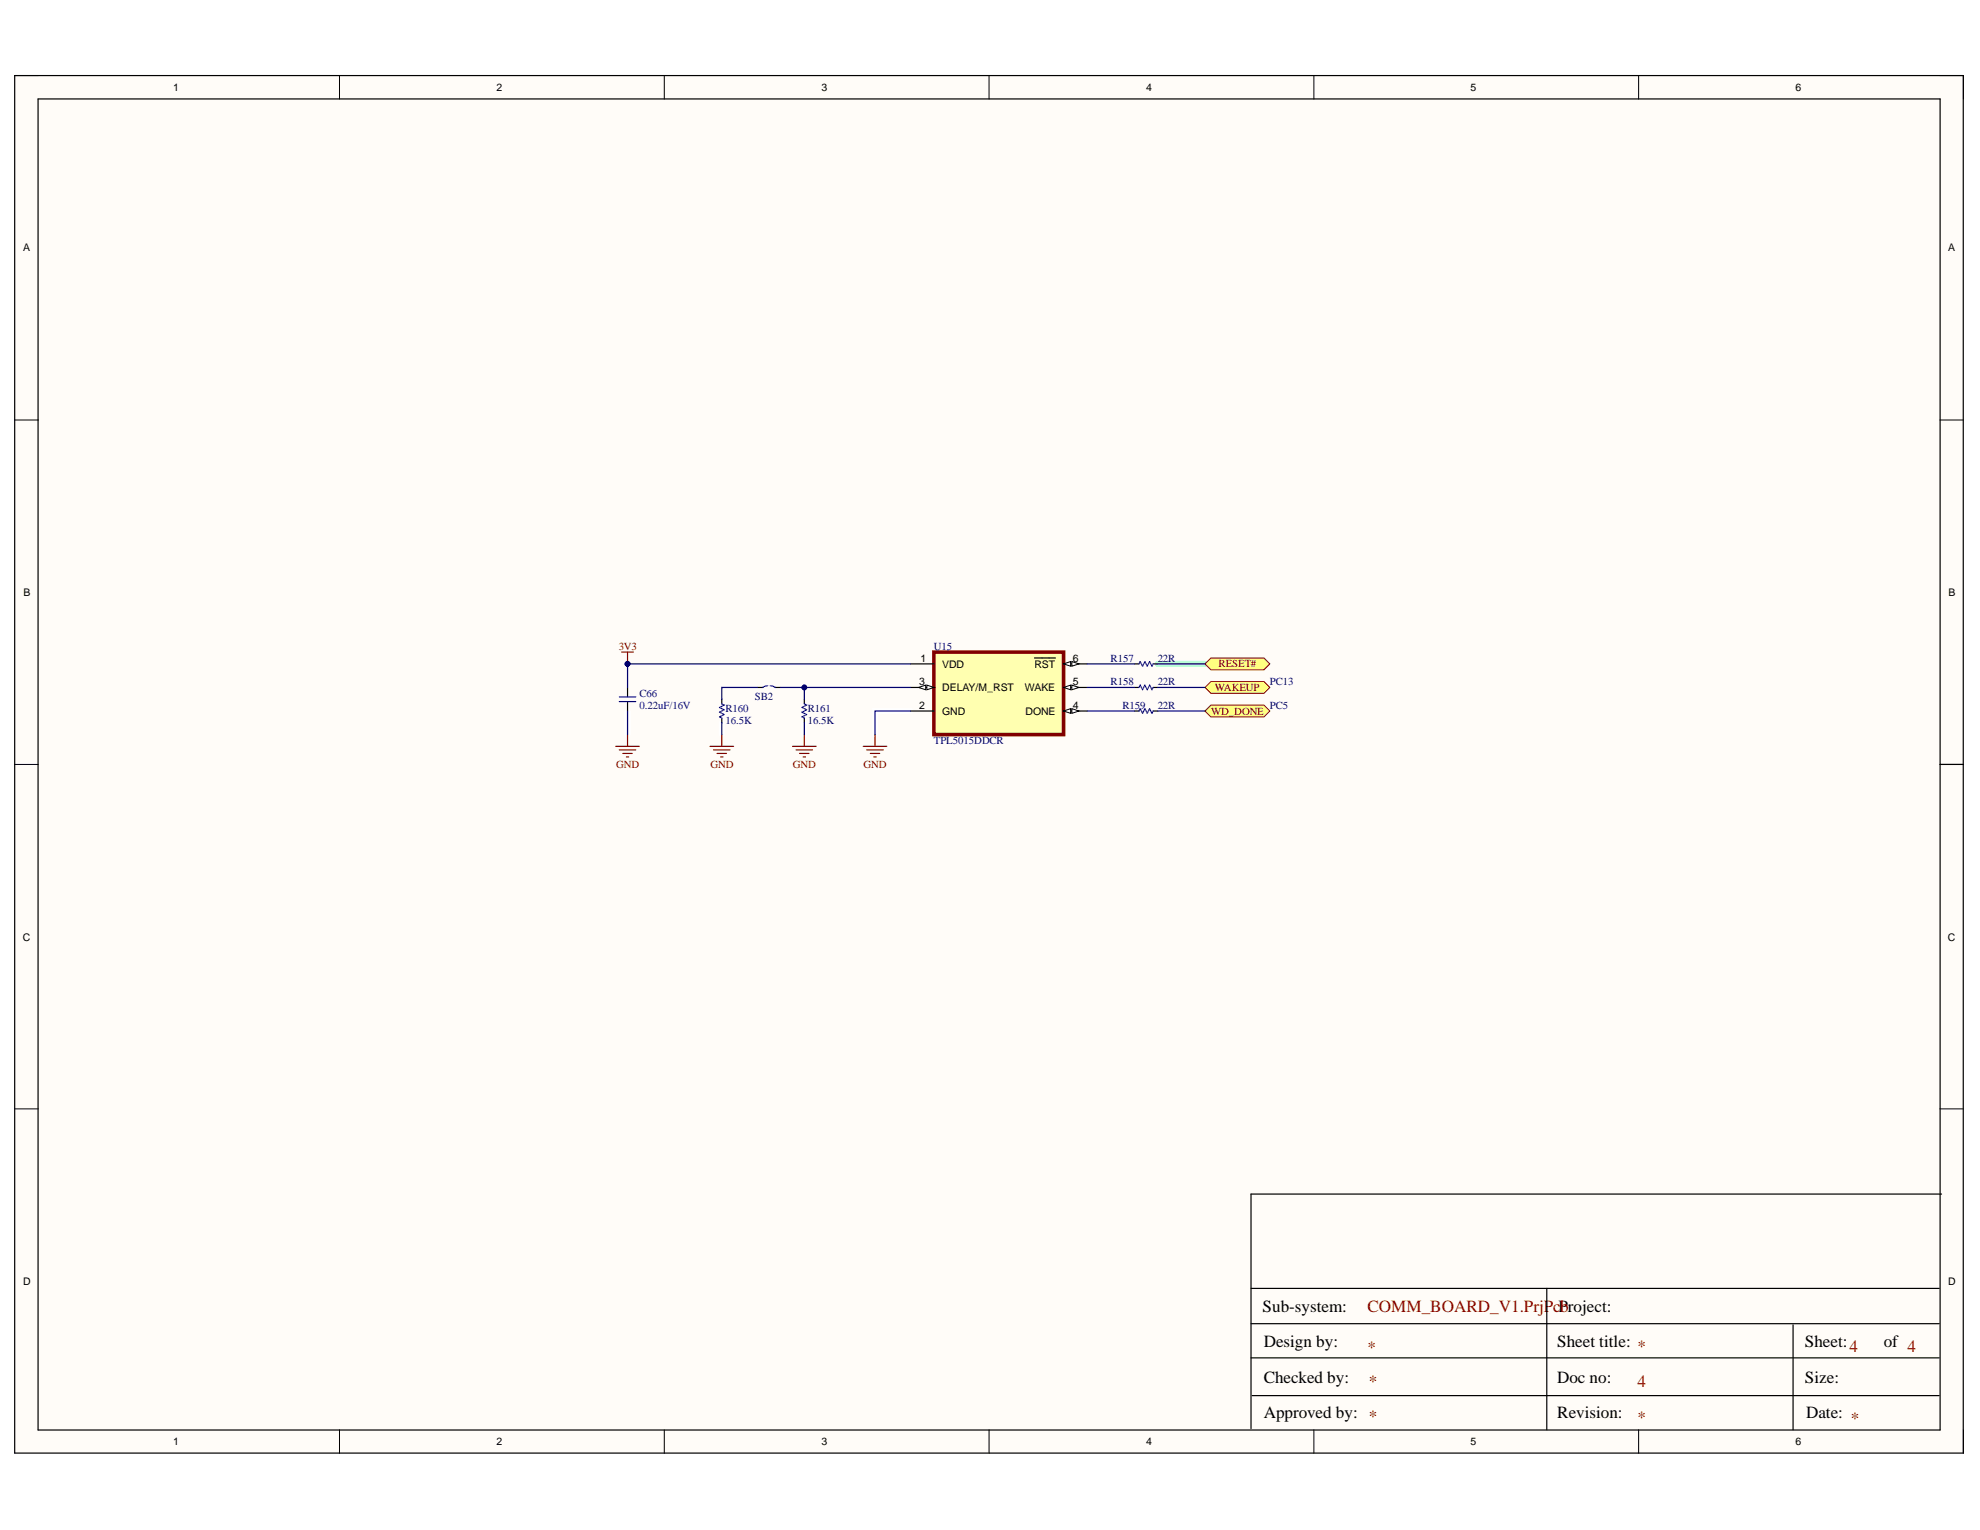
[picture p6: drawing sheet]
<svg xmlns="http://www.w3.org/2000/svg" width="279mm" height="216mm" viewBox="0 0 279 216" stroke-linecap="round" stroke-linejoin="round" font-family="sans-serif">
<g fill="#fffcf8">
<path d="M2.1 10.7h275v194.4h-275z" fill-rule="evenodd"/>
<path d="M5.4 14h268.3v187.8h-268.3z" fill-rule="evenodd"/>
</g>
<g fill="none" stroke="#000" stroke-width=".14">
<path d="M2.1 10.7h3.3M47.9 10.7v3.3M93.7 10.7v3.3M139.6 10.7v3.3M185.4 10.7v3.3M231.2 10.7v3.3M273.7 10.7h3.4v3.3M2.1 59.3h3.3M273.7 59.3h3.4M2.1 107.9h3.3M273.7 107.9h3.4M2.1 156.5h3.3"/>
<path d="M273.7 156.5h3.4M47.9 201.8v3.3M93.7 201.8v3.3M139.6 201.8v3.3M185.4 201.8v3.3M231.2 201.8v3.3M277.1 201.8v3.3"/>
</g>
<path d="M88.6 100.3v3.4M101.9 102v1.7M113.5 102v1.7M128.5 100.3h-5v3.4" fill="none" stroke="#fff" stroke-width=".85"/>
<path d="M163.4 93.7h6.6" fill="none" stroke="#6effff" stroke-width=".85"/>
<path d="M2.1 10.7h274.9v194.3h-274.9zM5.4 14h268.4v187.8h-268.4zM273.8 107.9h3.3M274 168.5h-97.5v33.1M176.5 191.6h97.1M176.5 186.8h97.1M176.5 181.8h97.1M176.7 196.9h96.9M218.3 181.8v20M253 187v14.8" fill="none" stroke="#000" stroke-width=".17"/>
<path d="M170 93.7l.9-.9h7.5l.8 .9-.8 .8h-7.5z" fill-rule="evenodd" fill="#ffff80"/>
<path d="M170 93.7l.9-.9h7.5l.8 .9-.8 .8h-7.5z" fill="none" stroke="#800000" stroke-width=".14"/>
<path d="M170 97l.9-.8h7.5l.8 .8-.8 .8h-7.5z" fill-rule="evenodd" fill="#ffff80"/>
<path d="M170 97l.9-.8h7.5l.8 .8-.8 .8h-7.5z" fill="none" stroke="#800000" stroke-width=".14"/>
<path d="M170 100.3l.9-.8h7.5l.8 .8-.8 .9h-7.5z" fill-rule="evenodd" fill="#ffff80"/>
<path d="M170 100.3l.9-.8h7.5l.8 .8-.8 .9h-7.5z" fill="none" stroke="#800000" stroke-width=".14"/>
<path d="M87.7 92h1.7M88.6 92v1.7" fill="none" stroke="#800000" stroke-width=".17"/>
<circle cx="88.6" cy="93.7" r=".33" fill="#000080"/>
<circle cx="88.6" cy="93.7" r=".33" fill="none" stroke="#000080" stroke-width=".14"/>
<g fill="none" stroke="#800000" stroke-width=".17">
<path d="M86.9 105.3h3.3M87.4 105.8h2.3M87.9 106.3h1.3M88.4 106.8h.3M88.6 103.7v1.6M100.2 105.3h3.3M100.7 105.8h2.3M101.2 106.3h1.3M101.7 106.8h.3M101.9 103.7v1.6M111.8 105.3h3.4M112.3 105.8h2.4"/>
<path d="M112.8 106.3h1.4M113.3 106.8h.4M113.5 103.7v1.6M121.8 105.3h3.3M122.3 105.8h2.3M122.8 106.3h1.3M123.3 106.8h.3M123.5 103.7v1.6"/>
</g>
<path d="M101.9 98.7v.6M113.5 98.7v.6M160.1 97h.6M160.1 93.7h.6M162.7 97h.7M162.7 93.7h.7M101.9 101.3v.7M113.5 101.3v.7M160.1 100.3h.6M162.7 100.3h.7" fill="none" stroke="#000" stroke-width=".17"/>
<path d="M101.9 99.3l.3 .2-.7 .3 .7 .4-.7 .3 .7 .3-.7 .4 .4 .1M113.5 99.3l.3 .2-.6 .3 .6 .4-.6 .3 .6 .3-.6 .4 .3 .1M160.7 97l.2-.3 .3 .6 .4-.6 .3 .6 .3-.6 .4 .6 .1-.3M160.7 93.7l.2-.4 .3 .7 .4-.7 .3 .7 .3-.7 .4 .7 .1-.3M160.7 100.3l.2-.3 .3 .7 .4-.7 .3 .7 .3-.7 .4 .7 .1-.4" fill="none" stroke="#00f" stroke-width=".17"/>
<path d="M131.8 92h18.3v11.7h-18.3z" fill-rule="evenodd" fill="#ffffb0"/>
<path d="M131.8 92h18.3v11.7h-18.3z" fill="none" stroke="#800000" stroke-width=".51"/>
<path d="M128.5 97h3.3" fill="none" stroke="#000" stroke-width=".17"/>
<path d="M130.8 96.7l1 .3-1 .3z" fill="#f8fcff"/>
<path d="M130.8 96.7l1 .3-1 .3z" fill="none" stroke="#000" stroke-width=".14"/>
<path d="M129.6 97l1-.3v.6z" fill="#f8fcff"/>
<path d="M129.6 97l1-.3v.6z" fill="none" stroke="#000" stroke-width=".14"/>
<path d="M150.1 100.3h3.3" fill="none" stroke="#000" stroke-width=".17"/>
<path d="M150.1 100.3l1-.3v.7z" fill="#f8fcff"/>
<path d="M150.1 100.3l1-.3v.7z" fill="none" stroke="#000" stroke-width=".14"/>
<path d="M151.2 100l1 .3-1 .4z" fill="#f8fcff"/>
<path d="M151.2 100l1 .3-1 .4z" fill="none" stroke="#000" stroke-width=".14"/>
<path d="M150.1 93.7h3.3" fill="none" stroke="#000" stroke-width=".17"/>
<path d="M150.1 93.7l1-.4v.7z" fill="#f8fcff"/>
<path d="M150.1 93.7l1-.4v.7z" fill="none" stroke="#000" stroke-width=".14"/>
<path d="M151.2 93.3l1 .4-1 .3z" fill="#f8fcff"/>
<path d="M151.2 93.3l1 .4-1 .3z" fill="none" stroke="#000" stroke-width=".14"/>
<path d="M146 92.8h2.9M150.1 97h3.3" fill="none" stroke="#000" stroke-width=".17"/>
<path d="M150.1 97l1-.3v.6z" fill="#f8fcff"/>
<path d="M150.1 97l1-.3v.6z" fill="none" stroke="#000" stroke-width=".14"/>
<path d="M151.2 96.7l1 .3-1 .3z" fill="#f8fcff"/>
<path d="M151.2 96.7l1 .3-1 .3z" fill="none" stroke="#000" stroke-width=".14"/>
<path d="M88.6 97v1.3M88.6 99v1.3M106.8 97h.9M109.3 97h.9M128.5 93.7h3.3M128.5 100.3h3.3" fill="none" stroke="#000" stroke-width=".17"/>
<path d="M87.4 99h2.3M87.4 98.3h2.3M108.3 96.8l-.6 .2M108.7 96.8l.6 .2" fill="none" stroke="#00f" stroke-width=".17"/>
<path d="M88.6 93.7h39.9" fill="none" stroke="#000080" stroke-width=".17"/>
<circle cx="88.6" cy="93.7" r=".33" fill="#000080"/>
<circle cx="88.6" cy="93.7" r=".33" fill="none" stroke="#000080" stroke-width=".14"/>
<path d="M88.6 93.7v3.3M153.4 97h6.7M153.4 93.7h6.7M163.4 97h6.6M163.4 93.7h6.6M101.9 102v1.7M113.5 102v1.7M128.5 100.3h-5v3.4M153.4 100.3h6.7M163.4 100.3h6.6" fill="none" stroke="#000080" stroke-width=".17"/>
<circle cx="88.6" cy="93.7" r=".33" fill="#000080"/>
<circle cx="88.6" cy="93.7" r=".33" fill="none" stroke="#000080" stroke-width=".14"/>
<path d="M128.5 97h-15v1.7" fill="none" stroke="#000080" stroke-width=".17"/>
<circle cx="113.5" cy="97" r=".33" fill="#000080"/>
<circle cx="113.5" cy="97" r=".33" fill="none" stroke="#000080" stroke-width=".14"/>
<path d="M106.8 97h-4.9v1.7M110.2 97h3.3" fill="none" stroke="#000080" stroke-width=".17"/>
<circle cx="113.5" cy="97" r=".33" fill="#000080"/>
<circle cx="113.5" cy="97" r=".33" fill="none" stroke="#000080" stroke-width=".14"/>
<path d="M88.6 100.3v3.4" fill="none" stroke="#000080" stroke-width=".17"/>
<g font-size="2.4">
<text x="178.2" y="185.1">Sub-system:</text>
<text x="178.3" y="190.1">Design by:</text>
<text x="219.8" y="190.1">Sheet title:</text>
<text x="254.7" y="190.1">Sheet:</text>
<text x="265.8" y="190.1">of</text>
<text x="178.3" y="195.1">Checked by:</text>
<text x="219.8" y="195.1">Doc no:</text>
<text x="254.7" y="195.1">Size:</text>
<text x="178.3" y="200.1">Approved by: *</text>
<text x="219.8" y="200.1">Revision:</text>
<text x="254.9" y="200.1">Date:</text>
</g>
<g font-size="2.4" fill="#980000">
<text x="193" y="185.1">COMM_BOARD_V1.PrjPcProject:</text>
<text x="220.2" y="185.1">b</text>
<text x="193" y="191">*</text>
<text x="231.1" y="190.8">*</text>
<text x="261" y="190.8">4</text>
<text x="269.2" y="190.8">4</text>
<text x="193.1" y="195.8">*</text>
<text x="231.1" y="195.8">4</text>
<text x="231.1" y="200.8">*</text>
<text x="261.2" y="200.9">*</text>
</g>
<g font-size="1.5">
<text x="24.4" y="12.9">1</text>
<text x="70" y="12.9">2</text>
<text x="115.9" y="12.9">3</text>
<text x="161.7" y="12.9">4</text>
<text x="207.5" y="12.9">5</text>
<text x="253.4" y="12.9">6</text>
<text x="3.3" y="35.5">A</text>
<text x="274.9" y="35.5">A</text>
<text x="3.3" y="84.1">B</text>
<text x="275" y="84.1">B</text>
<text x="129.9" y="93.4">1</text>
<text x="133" y="94.2">VDD</text>
<text x="146" y="94.2">RST</text>
<text x="151.4" y="93.4">6</text>
<text x="129.7" y="96.7">3</text>
<text x="129.7" y="100">2</text>
<text x="133" y="97.5">DELAY/M_RST</text>
<text x="133" y="100.9">GND</text>
<text x="144.6" y="97.5">WAKE</text>
<text x="144.7" y="100.9">DONE</text>
<text x="151.4" y="100">4</text>
<text x="151.4" y="96.7">5</text>
<text x="3.2" y="132.7">C</text>
<text x="274.9" y="132.7">C</text>
<text x="3.3" y="181.3">D</text>
<text x="274.9" y="181.3">D</text>
<text x="24.4" y="203.9">1</text>
<text x="70" y="203.9">2</text>
<text x="115.9" y="203.9">3</text>
<text x="161.7" y="203.9">4</text>
<text x="207.5" y="203.9">5</text>
<text x="253.4" y="203.9">6</text>
</g>
<g font-size="1.5" fill="#800000">
<text x="87.3" y="91.7">3V3</text>
<text x="172" y="94.2">RESET#</text>
<text x="170.9" y="100.9">WD_DONE</text>
<text x="171.4" y="97.5">WAKEUP</text>
<text x="87" y="108.4">GND</text>
<text x="100.3" y="108.4">GND</text>
<text x="111.9" y="108.4">GND</text>
<text x="121.9" y="108.4">GND</text>
</g>
<g font-size="1.5" fill="#000080">
<text x="131.8" y="91.7">U15</text>
<text x="156.7" y="93.4">R157</text>
<text x="163.4" y="93.4">22R</text>
<text x="90.2" y="98.4">C66</text>
<text x="90.2" y="100">0.22uF/16V</text>
<text x="102.4" y="100.5">R160</text>
<text x="106.5" y="98.8">SB2</text>
<text x="114" y="100.5">R161</text>
<text x="156.7" y="96.7">R158</text>
<text x="158.4" y="100">R159</text>
<text x="163.4" y="96.7">22R</text>
<text x="163.4" y="100">22R</text>
<text x="179.2" y="96.7">PC13</text>
<text x="179.2" y="100">PC5</text>
<text x="102.4" y="102.2">16.5K</text>
<text x="114" y="102.2">16.5K</text>
<text x="131.8" y="105">TPL5015DDCR</text>
</g>
</svg>
